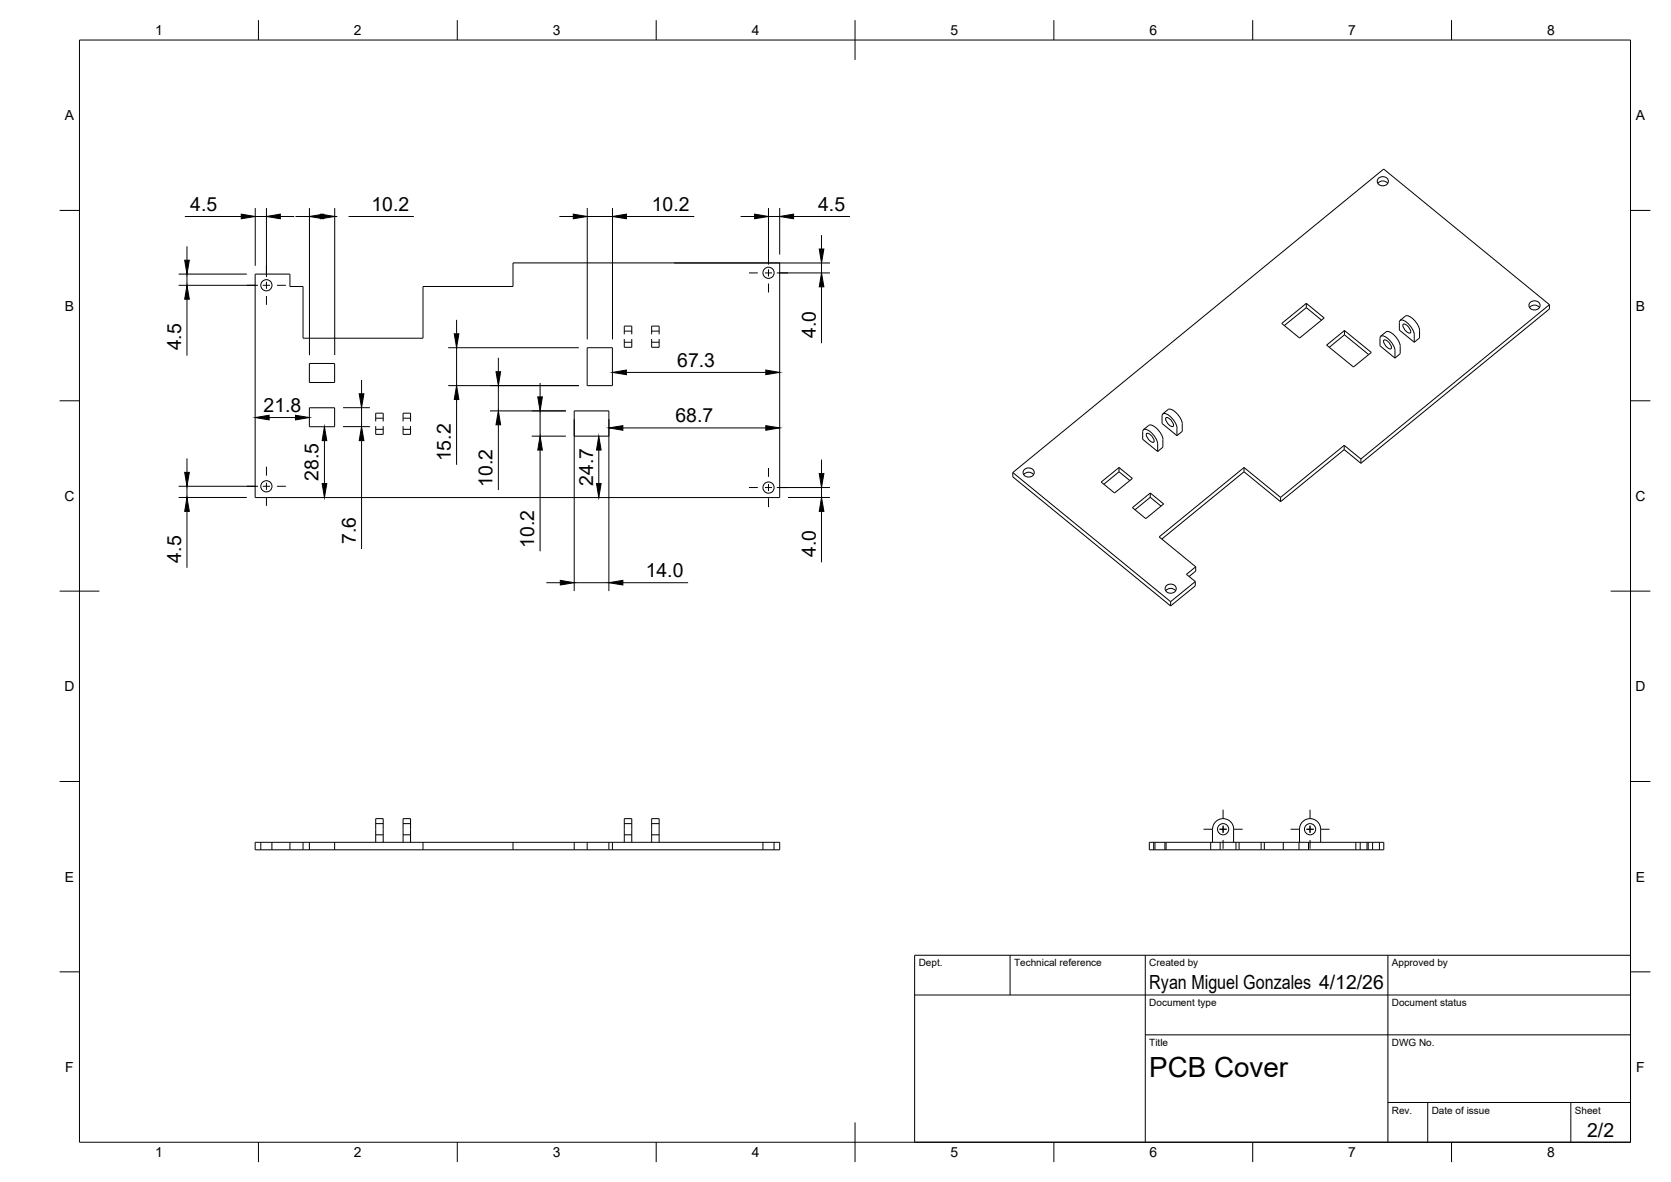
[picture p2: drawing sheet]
<svg xmlns="http://www.w3.org/2000/svg" width="420mm" height="297mm" viewBox="0 0 420 297" stroke-linecap="round" stroke-linejoin="round" font-family="sans-serif">
<!-- layer: Hidden -->
<g fill="none" stroke="#000" stroke-width=".25">
<path d="M157 86h1.9M157 83.2h1.9M157 85.2v2.1h1.9v-2.1M157 84v-2.1h1.9v2.1M163.9 86h1.8M163.9 83.2h1.8M163.9 85.2v2.1h1.8v-2.1M163.9 84v-2.1h1.8v2.1M94.5 107.9h1.9M94.5 105.1h1.9M94.5 105.9v-2.1h1.9v2.1M94.5 107.1v2.1h1.9v-2.1"/>
<path d="M101.3 107.9h1.9M101.3 105.1h1.9M101.3 105.9v-2.1h1.9v2.1M101.3 107.1v2.1h1.9v-2.1M65.6 211.7v1.9M68.4 211.7v1.9M77.8 211.7v1.9M84.1 211.7v1.9M94.5 209.8h1.9M94.5 207h1.9M101.3 209.8h1.9M101.3 207h1.9"/>
<path d="M144.4 211.7v1.9M147.6 211.7v1.9M153.1 211.7v1.9M154 211.7v1.9M157 209.8h1.9M157 207h1.9M163.9 209.8h1.8M163.9 207h1.8M191.8 211.7v1.9M194.6 211.7v1.9M290.1 211.7v1.9M290.4 211.7v1.9"/>
<path d="M292.9 211.7v1.9M293.2 211.7v1.9M304.4 211.7v1.9M306.8 211.7v1.9M310.8 211.7v1.9M311.6 211.7v1.9M317.1 211.7v1.9M317.9 211.7v1.9M322.7 211.7v1.9M326.6 211.7v1.9M329 211.7v1.9M340.9 211.7v1.9"/>
<path d="M342 211.7v1.9M343.7 211.7v1.9M344 211.7v1.9M346.8 211.7v1.9"/>
</g>
<!-- layer: Visible -->
<g fill="none" stroke="#000" stroke-width=".25">
<path d="M346.5 46.1a1.57 1.57 0 0 1 2.4 0M346.7 44.7a1.35 1.35 0 0 1 1.6-.2 1.35 1.35 0 0 1 .7 1.6 1.37 1.37 0 0 1-1.8 .6 1.37 1.37 0 0 1-.8-1.7zM64.2 68.9h8.7v3.1h3.3v13h30.2v-13h22.6v-5.9h67v58.9h-131.8zM328.5 77.3l3.8 3.1M328.5 76.2v1.1M328.5 77.3l-5.6 4.5M384.6 77.3a1.57 1.57 0 0 1 2.5 0M384.8 75.9a1.35 1.35 0 0 1 1.7-.2 1.35 1.35 0 0 1 .6 1.6 1.37 1.37 0 0 1-1.7 .6 1.37 1.37 0 0 1-.8-1.7zM389.6 76.6l-47.4 38.7M389.6 76.6l-41.7-34.1-93.2 76.3M389.6 76.6v1l-47.4 38.8M77.8 91.3h6.3v4.8h-6.3z"/>
<path d="M147.6 87.4h6.4v9.5h-6.4zM322.3 81.3l6.2-5.1 4.5 3.7-6.2 5zM333.6 86.7l4.5-3.6 6.7 5.5-4.5 3.6zM338.1 84.1l6 5M338.1 83.1v1M338.1 84.1l-3.9 3.2M347.2 84.5l1.3-1.1a2.52 2.52 0 0 1 2.5 1.3l.7 1a4.6 4.6 0 0 1 .4 3.2l-1.3 1.1M347.3 84.4a2.83 2.83 0 0 1 2.5 1.6l.4 .5a4.5 4.5 0 0 1 .6 3.5l-3.8-3.1v-1.9zM348 85.5a1.97 1.97 0 0 1 1.8 2.1 1.97 1.97 0 0 1-1.8-2.1zM352 80.5l1.4-1.1a2.52 2.52 0 0 1 2.5 1.4l.6 .9a4.5 4.5 0 0 1 .4 3.2l-1.3 1.1M352.1 80.5a2.83 2.83 0 0 1 2.6 1.5l.4 .6a4.5 4.5 0 0 1 .5 3.4l-3.7-3.1-.1-1.9zM352.8 81.5a1.97 1.97 0 0 1 1.8 2.1 1.97 1.97 0 0 1-1.8-2.1z"/>
<path d="M77.8 102.5h6.3v4.7h-6.3zM144.4 103.3h8.7v6.3h-8.7zM254.7 118.8l39.6 32.4M254.7 118.8v1l39.6 32.5M257.4 119.3a1.57 1.57 0 0 1 2.5 0M257.7 117.9a1.35 1.35 0 0 1 1.6-.2 1.35 1.35 0 0 1 .6 1.6 1.37 1.37 0 0 1-1.7 .6 1.37 1.37 0 0 1-.8-1.7zM281.4 118.6l2.7 2.2M281.4 117.5v1.1M281.4 118.6l-3.9 3.1M287.6 107.9a2.83 2.83 0 0 1 2.6 1.6l.3 .5a4.5 4.5 0 0 1 .6 3.5l-3.8-3.1v-1.9zM288.3 109a1.97 1.97 0 0 1 1.8 2.1 1.97 1.97 0 0 1-1.8-2.1zM288.8 106.9l-1.3 1.1"/>
<path d="M288.9 106.9a2.52 2.52 0 0 1 2.5 1.3l.8 1.5 .2 .8M292.4 104l1.3-1.1a2.52 2.52 0 0 1 2.5 1.4l.9 1.4 .2 .8M292.4 110.5v1.9l-1.3 1.1M292.5 104a2.83 2.83 0 0 1 2.5 1.5l.4 .6a4.4 4.4 0 0 1 .5 3.4l-3.7-3.1v-1.9zM293.2 105a1.97 1.97 0 0 1 1.8 2.1 1.97 1.97 0 0 1-1.8-2.1zM297.3 106.5v1.9l-1.4 1.1M312.8 117.5l-21.3 17.4 9.2 7.5M312.8 117.5l9.2 7.5M312.8 118.6l9.2 7.5M312.8 117.5v1.1M312.8 118.6l-20.7 16.9M338 111.9l-16 13.1"/>
<path d="M338 111.9l4.2 3.4M338 113l4.2 3.4M338 111.9v1.1M338 113l-16 13.1M342.2 115.3v1.1M276.9 121.1l4.5-3.6 3.3 2.7-4.5 3.7zM284.7 127.6l4.5-3.7 3.4 2.7-4.5 3.7zM289.2 125l2.7 2.2M289.2 123.9v1.1M289.2 125l-3.8 3.1M322 125v1.1M293.1 148.5a1.57 1.57 0 0 1 2.5 0"/>
<path d="M293.4 147.1a1.35 1.35 0 0 1 1.6-.2 1.35 1.35 0 0 1 .6 1.5 1.37 1.37 0 0 1-1.7 .6 1.37 1.37 0 0 1-.8-1.6zM294.3 151.2v1.1M300.5 146.1l-6.2 5.1M300.5 146.1v1.1l-6.2 5.1M300.7 142.4l-2.4 1.9 2.2 1.8M300.7 142.4v1.1l-1.7 1.4M64.2 211.7h131.8v1.9h-131.8zM72.9 211.7v1.9M76.2 211.7v1.9M94.5 211.7v-6h1.9v6M101.3 211.7v-6h1.9v6M106.4 211.7v1.9"/>
<path d="M129 211.7v1.9M157 211.7v-6h1.9v6M163.9 211.7v-6h1.8v6M289 211.7h58.9v1.9h-58.9zM310.2 208.4v3.3M310.2 208.4a2.66 2.66 0 0 0-2.7-2.7 2.66 2.66 0 0 0-2.6 2.7v3.3M326.7 211.7v-3.3a2.66 2.66 0 0 1 2.7-2.7 2.66 2.66 0 0 1 2.7 2.7v3.3M345.1 211.7v1.9"/>
<circle cx="67" cy="71.7" r="1.41"/>
<circle cx="193.2" cy="68.6" r="1.41"/>
<circle cx="67" cy="122.2" r="1.41"/>
<circle cx="193.2" cy="122.5" r="1.41"/>
<circle cx="307.5" cy="208.4" r="1.41"/>
<circle cx="329.4" cy="208.4" r="1.41"/>
</g>
<!-- layer: BORDER -->
<g fill="none" stroke="#000" stroke-width=".25">
<path d="M20 10.1h390v276.9h-390zM65 5.1v5M115 5.1v5M165 5.1v5M215 5.1v10M265 5.1v5M315 5.1v5M365 5.1v5M15 52.9h5M410 52.9h5M15 100.7h5M410 100.7h5"/>
<path d="M15 148.6h10M405 148.6h10M15 196.4h5M410 196.4h5M15 244.2h5M410 244.2h5M65 287v5M115 287v5M165 287v5M215 282.1v9.9M265 287v5M315 287v5"/>
<path d="M365 287v5"/>
</g>
<!-- layer: TITLEBLOCK -->
<path d="M230 240.1h180v46.9h-180zM230 250h180M254 240.1v9.9M288 240.1v46.9M349 240.1v46.9M288 260.1h122M349 277.1h61M359 277.1v9.9M395 277.1v9.9" fill="none" stroke="#000" stroke-width=".25"/>
<!-- layer: Smart Centers -->
<g fill="none" stroke="#000" stroke-width=".25">
<path d="M62.1 71.7h2.2M66.1 71.7h1.8M67 66.8v2.2M67 70.8v1.8M67 74.4v2.2M69.7 71.7h2.2M188.3 68.6h2.2M192.3 68.6h1.8M193.2 63.7v2.2M193.2 67.7v1.8M193.2 71.3v2.2M195.9 68.6h2.2"/>
<path d="M67 117.3v2.2M193.2 117.6v2.2M62.1 122.2h2.2M66.1 122.2h1.8M67 121.3v1.8M67 124.9v2.2M69.7 122.2h2.2M188.3 122.5h2.2M192.3 122.5h1.8M193.2 121.6v1.8M193.2 125.2v2.2M195.9 122.5h2.2"/>
<path d="M302.6 208.4h2.2M306.6 208.4h1.8M307.5 203.5v2.2M307.5 207.5v1.8M307.5 211.1v2.2M310.2 208.4h2.2M324.5 208.4h2.2M328.5 208.4h1.8M329.4 203.5v2.2M329.4 207.5v1.8M329.4 211.1v2.2M332.1 208.4h2.2"/>
</g>
<!-- layer: FD_Dimensions -->
<g fill="none" stroke="#000" stroke-width=".25">
<path d="M46.5 54.4h14.2M64.2 52.3v14.5M64.2 54.4h2.8M67 52.3v17.3M70.5 54.4h3.5M74.3 54.4h10.5M77.8 52.3v36.9M84.2 52.3v36.9M87.7 54.4h16.4M140.7 54.4h3.4M147.7 54.4h6.3M147.7 52.3v33"/>
<path d="M154 52.3v33M157.5 54.4h17.1M186.2 54.4h3.5M193.2 54.4h2.8M193.2 52.3v14.2M196 52.3v11.7M199.5 54.4h14.2M206.6 59.1v3.5M44.9 71.7h20M44.9 68.9h17.2M47 61.9v3.5M47 68.9v2.8"/>
<path d="M47 75.2v14.2M169.5 66.1h39.2M195.3 68.6h13.4M206.6 66.1v2.5M206.6 72.1v14.1M90.9 95.5v3.5M112.7 96.9h32.8M112.7 87.4h32.8M114.8 80.4v3.5M114.8 87.4v9.5M125.3 89.9v3.5M125.3 96.9v6.4"/>
<path d="M135.8 96.3v3.4M157.5 93.6h35.1M47 115.2v3.5M67.7 104.9h6.6M81.6 110.7v10.8M86.3 107.2h6.7M86.3 102.5h6.7M90.9 102.5v4.7M90.9 110.7v27.3M114.8 100.4v16.4M123.2 103.3h19.1M125.3 106.8v16.4"/>
<path d="M133.7 109.6h8.6M135.8 103.3v6.3M135.8 113.1v25.4M144.4 105.4v43.1M150.6 113.1v8.4M153.1 105.4v43.1M156.6 107.5h36M206.6 115.5v3.5M44.9 122.2h20M44.9 125h17.2M47 122.2v2.8M47 128.5v14.2"/>
<path d="M195.3 122.5h13.4M198.1 125h10.6M206.6 122.5v2.5M206.6 128.5v12.8M137.4 146.4h3.5M144.4 146.4h8.7M156.6 146.4h16.4"/>
</g>
<g fill="#000" stroke="#000" stroke-width=".25">
<path d="M60.7 53.8l3.5 .6-3.5 .6zM67 54.4l3.5-.6v1.2zM80.6 53.8l3.6 .6-3.6 .6zM77.8 54.4l3.5-.6v1.2zM144.1 53.8l3.6 .6-3.6 .6zM154 54.4l3.5-.6v1.2zM189.7 53.8l3.5 .6-3.5 .6zM196 54.4l3.5-.6v1.2zM46.4 65.4h1.2l-.6 3.5zM47 71.7l.6 3.5h-1.2zM206 62.6h1.2l-.6 3.5zM206.6 68.6l.6 3.5h-1.2z"/>
<path d="M90.3 99h1.2l-.6 3.5zM114.2 83.9h1.2l-.6 3.5zM124.7 93.4h1.2l-.6 3.5zM135.2 99.7h1.2l-.6 3.6zM154 93.6l3.5-.6v1.2zM192.6 93l3.4 .6-3.4 .6zM46.4 118.7h1.2l-.6 3.5zM64.2 104.9l3.5-.5v1.1zM74.3 104.4l3.5 .5-3.5 .6zM81.6 107.2l.6 3.5h-1.2zM90.9 107.2l.6 3.5h-1.2zM114.8 96.9l.6 3.5h-1.2z"/>
<path d="M125.3 103.3l.6 3.5h-1.2zM135.8 109.6l.6 3.5h-1.2zM150.6 109.6l.6 3.5h-1.2zM153.1 107.5l3.5-.5v1.1zM192.6 107l3.4 .5-3.4 .6zM206 119h1.2l-.6 3.5zM47 125l.6 3.5h-1.2zM81 121.5h1.2l-.6 3.5zM150 121.5h1.2l-.6 3.5zM206.6 125l.6 3.5h-1.2zM140.9 145.8l3.5 .6-3.5 .6zM153.1 146.4l3.5-.6v1.2z"/>
</g>
<text font-size="7" x="289" y="270.6">PCB Cover</text>
<g font-size="4.9">
<text x="47.8" y="52.9">4.5</text>
<text x="93.4" y="52.9">10.2</text>
<text x="163.9" y="52.9">10.2</text>
<text x="205.7" y="52.9">4.5</text>
<text x="45.6" y="88" transform="rotate(-90 45.6 88)">4.5</text>
<text x="205.1" y="84.9" transform="rotate(-90 205.1 84.9)">4.0</text>
<text x="170.3" y="92.1">67.3</text>
<text x="66.3" y="103.5">21.8</text>
<text x="169.8" y="106.1">68.7</text>
<text x="113.3" y="115.9" transform="rotate(-90 113.3 115.9)">15.2</text>
<text x="80.1" y="120.8" transform="rotate(-90 80.1 120.8)">28.5</text>
<text x="123.8" y="122.3" transform="rotate(-90 123.8 122.3)">10.2</text>
<text x="149.2" y="122" transform="rotate(-90 149.2 122)">24.7</text>
<text x="89.5" y="136.8" transform="rotate(-90 89.5 136.8)">7.6</text>
<text x="134.3" y="137.7" transform="rotate(-90 134.3 137.7)">10.2</text>
<text x="45.6" y="141.4" transform="rotate(-90 45.6 141.4)">4.5</text>
<text x="205.1" y="140" transform="rotate(-90 205.1 140)">4.0</text>
<text x="162.3" y="145">14.0</text>
<text x="289" y="248.5">Ryan Miguel Gonzales 4/12/26</text>
<text x="399.1" y="285.7">2/2</text>
</g>
<g font-size="3.5">
<text x="39" y="8.8">1</text>
<text x="89" y="8.8">2</text>
<text x="139" y="8.8">3</text>
<text x="189" y="8.8">4</text>
<text x="239" y="8.8">5</text>
<text x="289" y="8.8">6</text>
<text x="339" y="8.8">7</text>
<text x="389" y="8.8">8</text>
<text x="16.3" y="30.2">A</text>
<text x="411.3" y="30.2">A</text>
<text x="16.3" y="78">B</text>
<text x="411.3" y="78">B</text>
<text x="16.2" y="125.9">C</text>
<text x="411.2" y="125.9">C</text>
<text x="16.2" y="173.7">D</text>
<text x="411.2" y="173.7">D</text>
<text x="16.3" y="221.6">E</text>
<text x="411.3" y="221.6">E</text>
<text x="16.4" y="269.4">F</text>
<text x="411.4" y="269.4">F</text>
<text x="39" y="290.8">1</text>
<text x="89" y="290.8">2</text>
<text x="139" y="290.8">3</text>
<text x="189" y="290.8">4</text>
<text x="239" y="290.8">5</text>
<text x="289" y="290.8">6</text>
<text x="339" y="290.8">7</text>
<text x="389" y="290.8">8</text>
</g>
<g font-size="2.5">
<text x="231" y="242.9">Dept.</text>
<text x="255" y="242.9">Technical reference</text>
<text x="289" y="242.9">Created by</text>
<text x="350" y="242.9">Approved by</text>
<text x="289" y="252.8">Document type</text>
<text x="350" y="252.8">Document status</text>
<text x="289" y="262.9">Title</text>
<text x="350" y="262.9">DWG No.</text>
<text x="350" y="279.9">Rev.</text>
<text x="360" y="279.9">Date of issue</text>
<text x="396" y="279.9">Sheet</text>
</g>
</svg>
